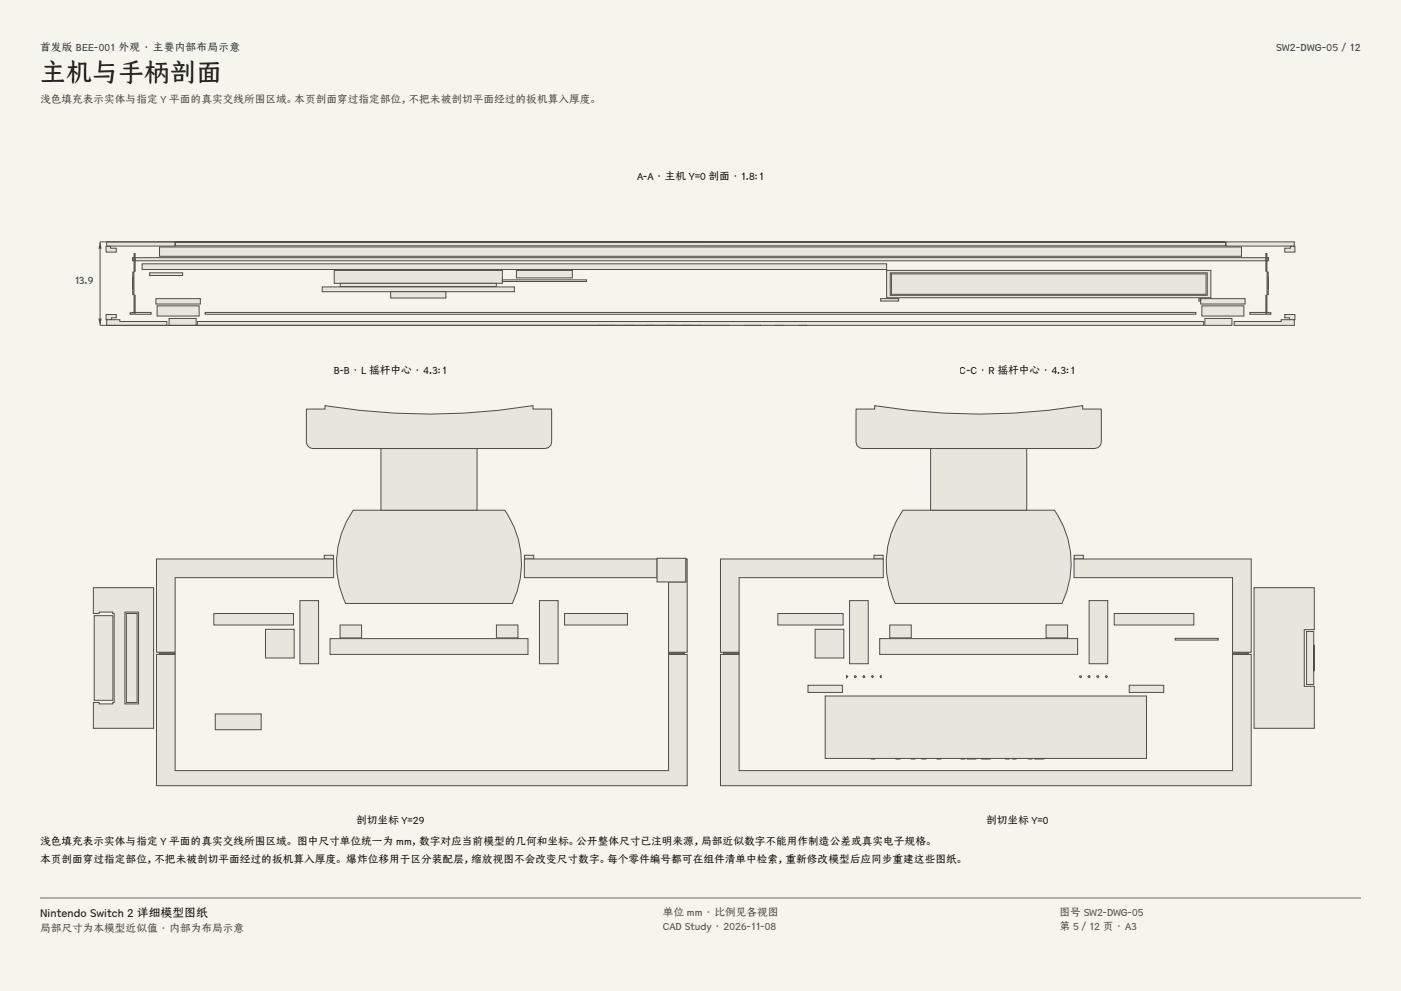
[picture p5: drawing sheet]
<svg xmlns="http://www.w3.org/2000/svg" width="420mm" height="297mm" viewBox="0 0 420 297" stroke-linecap="round" stroke-linejoin="round" font-family="sans-serif">
<g fill="#f5f4ed">
<path d="M0 0h420v297h-420z"/>
<path d="M12 12h396v275h-396z"/>
</g>
<g fill="#e8e6dc" stroke="#504e49" stroke-width=".3">
<path d="M52.6 72.6h314.8v1.1h-314.8z" fill-rule="evenodd"/>
<path d="M52.6 72.5l314.8 .1z" fill-rule="evenodd"/>
<path d="M47.8 74h324.4v2.8h-324.4z" fill-rule="evenodd"/>
<path d="M40.5 77.2h339v1h-339z" fill-rule="evenodd"/>
<path d="M379.8 77.2h.5v1h-.5z" fill-rule="evenodd"/>
<path d="M39.7 77.2h.5v1h-.5z" fill-rule="evenodd"/>
<path d="M367.5 72.5h20.5v1.2h-20.5z" fill-rule="evenodd"/>
<path d="M32 72.5h20.5v1.2h-20.5z" fill-rule="evenodd"/>
<path d="M385.1 74.4h1.8v-.6h1.3v1.7h-3.1z" fill-rule="evenodd"/>
<path d="M31.8 73.8h1.4v.6h1.7v1.1h-3.1z" fill-rule="evenodd"/>
<path d="M385.1 94.3h3.1v1.5h-1.6v-.5h-1.5z" fill-rule="evenodd"/>
<path d="M31.8 94.3h3.1v1h-1.5v.5h-1.6z" fill-rule="evenodd"/>
<path d="M360.3 91.7h12.6v3h-12.6z" fill-rule="evenodd"/>
<path d="M359.9 89.5h13.4v1.6h-13.4z" fill-rule="evenodd"/>
<path d="M47.1 91.7h12.6v3h-12.6z" fill-rule="evenodd"/>
<path d="M46.7 89.5h13.4v1.6h-13.4z" fill-rule="evenodd"/>
<path d="M361.2 95.4h8.1v2.1h-8.1z" fill-rule="evenodd"/>
<path d="M50.7 95.4h8.1v2.1h-8.1z" fill-rule="evenodd"/>
<path d="M209.7 97.5h8.8z" fill-rule="evenodd"/>
<path d="M223.3 97.5h4.7z" fill-rule="evenodd"/>
<path d="M179.4 97.5h4.6z" fill-rule="evenodd"/>
<path d="M204.8 97.5h2.4z" fill-rule="evenodd"/>
<path d="M187.6 97.5h2.2z" fill-rule="evenodd"/>
<path d="M200 97.5h2.2z" fill-rule="evenodd"/>
<path d="M239.6 97.5h2.1z" fill-rule="evenodd"/>
<path d="M232.6 97.5h2.1z" fill-rule="evenodd"/>
<path d="M193.9 97.5h2z" fill-rule="evenodd"/>
<path d="M59.2 96.4h301.6v1.1h-301.6z" fill-rule="evenodd"/>
<path d="M370 96.4h14.1v-.6h3.9v1.7h-18z" fill-rule="evenodd"/>
<path d="M32 95.8h3.9v.6h14.1v1.1h-18z" fill-rule="evenodd"/>
<path d="M379.5 76h.3v5.3h-.3z" fill-rule="evenodd"/>
<path d="M379.5 88.5h.3v5.3h-.3z" fill-rule="evenodd"/>
<path d="M379.8 81.5h.4v6.8h-.4z" fill-rule="evenodd"/>
<path d="M380.2 83.2l.1 3.4z" fill-rule="evenodd"/>
<path d="M40.2 76h.3v5.3h-.3z" fill-rule="evenodd"/>
<path d="M40.2 88.5h.3v5.3h-.3z" fill-rule="evenodd"/>
<path d="M39.8 81.5h.4v6.8h-.4z" fill-rule="evenodd"/>
<path d="M39.7 83.2l.1 3.4z" fill-rule="evenodd"/>
<path d="M265.8 81v8.2h97.2v-8.2zM266.9 81.8h95v6.7h-95z" fill-rule="evenodd"/>
<path d="M267.2 82.1h94.4v6.1h-94.4z" fill-rule="evenodd"/>
<path d="M264 89.5h5.4v.7h-5.4z" fill-rule="evenodd"/>
<path d="M359.4 89.5h.5v.7h-.5z" fill-rule="evenodd"/>
<path d="M42.6 79.1h223.2v1.7h-223.2z" fill-rule="evenodd"/>
<path d="M100.2 81h50.4v3.9h-50.4z" fill-rule="evenodd"/>
<path d="M154.8 81h16.8v2.3h-16.8z" fill-rule="evenodd"/>
<path d="M150.6 83.9h25.2v.5h-25.2z" fill-rule="evenodd"/>
<path d="M102 84.9h46.8v1h-46.8z" fill-rule="evenodd"/>
<path d="M102 85.9l46.8 .1z" fill-rule="evenodd"/>
<path d="M96.6 86h57.6v1.4h-57.6z" fill-rule="evenodd"/>
<path d="M117.1 87.4h16.6v1.9h-16.6z" fill-rule="evenodd"/>
<path d="M61.5 93.6h297v.6h-297z" fill-rule="evenodd"/>
<path d="M374.7 93.6h4.8v.2l.8-.2 .7 .1v.5h-6.3z" fill-rule="evenodd"/>
<path d="M39 93.7l6.3-.1v.6h-6.3z" fill-rule="evenodd"/>
<path d="M44.9 81.8h9.9v.8h-9.9z" fill-rule="evenodd"/>
</g>
<path d="M210 72.5h-180v25h180" fill="none" stroke="#504e49" stroke-width=".3"/>
<g fill="#504e49">
<path d="M30 72.5l.5 2h-1z"/>
<path d="M29.5 95.5h1l-.5 2z"/>
</g>
<g fill="#e8e6dc" stroke="#504e49" stroke-width=".3">
<path d="M253.8 202.5l.3 .3-.3 .3z"/>
<path d="M46.9 196.1h5.6v34.9h147.9v-34.9h5.6v39.4h-159.1z" fill-rule="evenodd"/>
<path d="M200.4 195.6h4.8v.4h-4.8z" fill-rule="evenodd"/>
<path d="M47.8 195.6h4.7v.4h-4.7z" fill-rule="evenodd"/>
<path d="M37.9 183.9h3.2v26.6h-3.2z" fill-rule="evenodd"/>
<path d="M28 176.1v7.8h1.7v-.5h4.1v.5h.4v26.6h-.4v.5h-4.1v-.5h-1.7v7.8h18.1v-42.2zM37.5 183.4h4v27.6h-4z" fill-rule="evenodd"/>
<path d="M97.2 166.4h2.8v1.1h-2.8z" fill-rule="evenodd"/>
<path d="M157.2 166.4h2.8v1.1h-2.8z" fill-rule="evenodd"/>
<path d="M105.9 152.9h45.4a27.7 27.7 0 0 1 2.3 28h-50a27.7 27.7 0 0 1 2.3-28z" fill-rule="evenodd"/>
<path d="M114.2 134.4h28.8v18.5h-28.8z" fill-rule="evenodd"/>
<path d="M91.9 122.6h5.5v-1a193.5 193.5 0 0 0 62.4 0v1h5.5l.1 9.9a1.94 1.94 0 0 1-2 1.9h-69.6a1.93 1.93 0 0 1-2-1.9z" fill-rule="evenodd"/>
<path d="M46.9 167.5h53.1v5.6h-47.5v22.4h-5.6z" fill-rule="evenodd"/>
<path d="M157.2 167.5h39.8v5.6h-39.8z" fill-rule="evenodd"/>
<path d="M205.6 167.5h.4v28h-5.6v-21.1h5.2z" fill-rule="evenodd"/>
<path d="M197 167.3h8.6v7.1h-8.6z" fill-rule="evenodd"/>
<path d="M28.2 184.5h5.6v25.4h-5.6z" fill-rule="evenodd"/>
<path d="M64.1 183.9h23.9v3.4h-23.9z" fill-rule="evenodd"/>
<path d="M169.2 183.9h18.9v3.4h-18.9z" fill-rule="evenodd"/>
<path d="M89.9 180h5.6v18.9h-5.6z" fill-rule="evenodd"/>
<path d="M161.7 180h5.6v18.9h-5.6z" fill-rule="evenodd"/>
<path d="M102 187.3h6.4v3.9h-6.4z" fill-rule="evenodd"/>
<path d="M148.8 187.3h6.5v3.9h-6.5z" fill-rule="evenodd"/>
<path d="M98.9 191.4h59.4v4.7h-59.4z" fill-rule="evenodd"/>
<path d="M79.6 188.6h8.6v8.6h-8.6z" fill-rule="evenodd"/>
<path d="M64.5 214h13.8v4.7h-13.8z" fill-rule="evenodd"/>
<path d="M216 196.1h5.6v34.9h147.9v-34.9h5.6v39.4h-159.1z" fill-rule="evenodd"/>
<path d="M369.5 195.6h4.7v.4h-4.7z" fill-rule="evenodd"/>
<path d="M216.9 195.6h4.7v.4h-4.7z" fill-rule="evenodd"/>
<path d="M376 176.1h18v12.6h-3v17h3v12.6h-18z" fill-rule="evenodd"/>
<path d="M391.7 189.2h2.1v16h-2.1z" fill-rule="evenodd"/>
<path d="M393.9 193.3l.1 7.8z" fill-rule="evenodd"/>
<path d="M262 166.4h2.8v1.1h-2.8z" fill-rule="evenodd"/>
<path d="M322 166.4h2.8v1.1h-2.8z" fill-rule="evenodd"/>
<path d="M270.7 152.9h45.4a27.7 27.7 0 0 1 2.3 28h-50a27.7 27.7 0 0 1 2.3-28z" fill-rule="evenodd"/>
<path d="M279 134.4h28.8v18.5h-28.8z" fill-rule="evenodd"/>
<path d="M256.7 122.6h5.5v-1a193.5 193.5 0 0 0 62.4 0v1h5.5l.1 9.9a1.94 1.94 0 0 1-2 1.9h-69.6a1.93 1.93 0 0 1-2-1.9z" fill-rule="evenodd"/>
<path d="M322 167.5h53.1v28h-5.6v-22.4h-47.5z" fill-rule="evenodd"/>
<path d="M216 167.5h48.8v5.6h-43.2v22.4h-5.6z" fill-rule="evenodd"/>
<path d="M334 183.9h23.9v3.4h-23.9z" fill-rule="evenodd"/>
<path d="M233.2 183.9h19.6v3.4h-19.6z" fill-rule="evenodd"/>
<path d="M247.4 208.6h96.3v18.7h-96.3z" fill-rule="evenodd"/>
<path d="M310.2 227.4h2.7z" fill-rule="evenodd"/>
<path d="M294.2 227.4h2.7z" fill-rule="evenodd"/>
<path d="M289.9 227.4h2.7z" fill-rule="evenodd"/>
<path d="M268.6 227.4h1.2z" fill-rule="evenodd"/>
<path d="M276.4 227.4h1.2z" fill-rule="evenodd"/>
<path d="M273.1 227.4h1.2z" fill-rule="evenodd"/>
<path d="M280.9 227.4h1.2z" fill-rule="evenodd"/>
<path d="M303.5 227.4h1.1z" fill-rule="evenodd"/>
<path d="M301.4 227.4h1.2z" fill-rule="evenodd"/>
<path d="M261.2 227.4h1.1z" fill-rule="evenodd"/>
<path d="M288.1 227.4h1.1z" fill-rule="evenodd"/>
<path d="M308.3 227.4h1.1z" fill-rule="evenodd"/>
<path d="M338.5 205.4h10.4v2.1h-10.4z" fill-rule="evenodd"/>
<path d="M242.2 205.4h10.3v2.1h-10.3z" fill-rule="evenodd"/>
<path d="M254.7 180h5.6v18.9h-5.6z" fill-rule="evenodd"/>
<path d="M326.5 180h5.6v18.9h-5.6z" fill-rule="evenodd"/>
<path d="M266.7 187.3h6.5v3.9h-6.5z" fill-rule="evenodd"/>
<path d="M313.6 187.3h6.5v3.9h-6.5z" fill-rule="evenodd"/>
<path d="M263.7 191.4h59.4v4.7h-59.4z" fill-rule="evenodd"/>
<path d="M244.4 188.6h8.6v8.6h-8.6z" fill-rule="evenodd"/>
<path d="M352.3 191.3h12.9v.5h-12.9z" fill-rule="evenodd"/>
<path d="M323.7 202.6l.4-.1 .1 .3-.1 .3h-.2z" fill-rule="evenodd"/>
<path d="M256.3 202.5l.4 .3-.1 .2-.3 .1-.2-.3z" fill-rule="evenodd"/>
<path d="M328.9 202.6l.3-.1 .2 .3-.2 .3h-.2z" fill-rule="evenodd"/>
<path d="M258.8 202.5l.5 .2-.1 .3-.4 .1-.1-.3z" fill-rule="evenodd"/>
<path d="M326.3 202.6l.3-.1 .2 .3-.2 .3-.4-.2z" fill-rule="evenodd"/>
<path d="M261.4 202.5l.5 .3-.3 .3-.3-.3z" fill-rule="evenodd"/>
<path d="M331.4 202.6l.4-.1 .2 .3-.2 .3h-.2z" fill-rule="evenodd"/>
<path d="M264 202.5h.1l.1 .6-.4-.3z" fill-rule="evenodd"/>
</g>
<path d="M12 269.3h396zM12 269h396v.3h-396z" fill-rule="evenodd" fill="#504e49"/>
<text font-size="7.8" fill="#141413" x="12" y="24.7">主机与手柄剖面</text>
<text font-size="3.5" fill="#141413" x="12" y="274.9">Nintendo Switch 2 详细模型图纸</text>
<g font-size="3.2" fill="#1b365d">
<text x="12" y="15.3">首发版 BEE-001 外观 · 主要内部布局示意</text>
<text x="382.6" y="15.3">SW2-DWG-05 / 12</text>
<text x="22.2" y="85">13.9</text>
</g>
<g font-size="3.2" fill="#504e49">
<text x="12" y="30.9">浅色填充表示实体与指定 Y 平面的真实交线所围区域。本页剖面穿过指定部位，不把未被剖切平面经过的扳机算入厚度。</text>
<text x="198.7" y="274.5">单位 mm · 比例见各视图</text>
<text x="317.6" y="274.5">图号 SW2-DWG-05</text>
<text x="12" y="279.3">局部尺寸为本模型近似值 · 内部为布局示意</text>
<text x="198.7" y="278.8">CAD Study · 2026-11-08</text>
<text x="317.6" y="278.8">第 5 / 12 页 · A3</text>
</g>
<g font-size="3.2" fill="#141413">
<text x="191.1" y="54">A-A · 主机 Y=0 剖面 · 1.8:1</text>
<text x="100.1" y="112">B-B · L 摇杆中心 · 4.3:1</text>
<text x="287.7" y="112">C-C · R 摇杆中心 · 4.3:1</text>
<text x="106.8" y="247">剖切坐标 Y=29</text>
<text x="295.7" y="247">剖切坐标 Y=0</text>
<text x="12" y="253.3">浅色填充表示实体与指定 Y 平面的真实交线所围区域。 图中尺寸单位统一为 mm，数字对应当前模型的几何和坐标。公开整体尺寸已注明来源，局部近似数字不能用作制造公差或真实电子规格。</text>
<text x="12" y="258.6">本页剖面穿过指定部位，不把未被剖切平面经过的扳机算入厚度。 爆炸位移用于区分装配层，缩放视图不会改变尺寸数字。每个零件编号都可在组件清单中检索，重新修改模型后应同步重建这些图纸。</text>
</g>
</svg>
